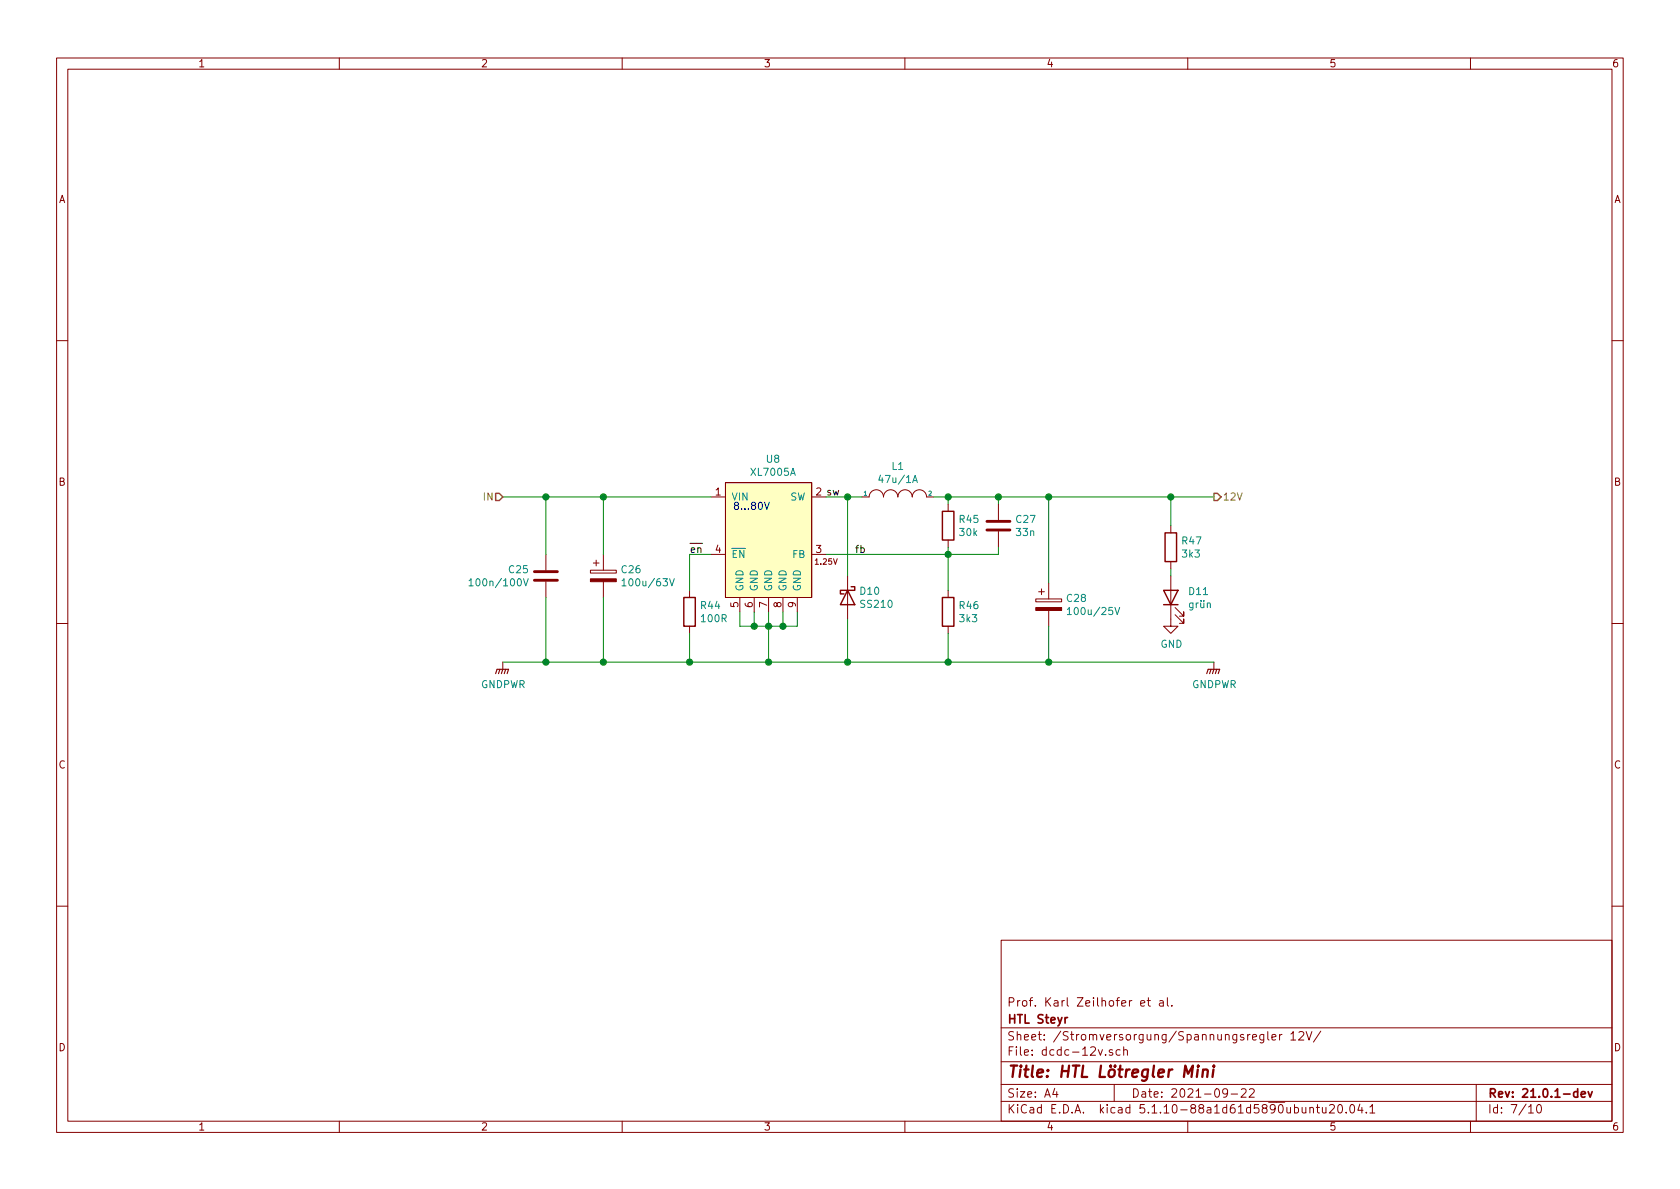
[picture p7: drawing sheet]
EESchema Schematic File Version 4
EELAYER 30 0
EELAYER END
$Descr A4 11693 8268
encoding utf-8
Sheet 7 10
Title "HTL Lötregler Mini"
Date "2021-09-22"
Rev "21.0.1-dev"
Comp "HTL Steyr"
Comment1 "Prof. Karl Zeilhofer et al."
Comment2 ""
Comment3 ""
Comment4 ""
$EndDescr
$Comp
L htl_ics:XL7005A U?
U 1 1
P 5350 3550
AR Path="/608DBC83/60A5D76C" Ref="U?"  Part="1" 
AR Path="/608DBC83/60A447A8/60A5D76C" Ref="U?"  Part="1" 
AR Path="/608DBC83/60A427AE/60A5D76C" Ref="U8"  Part="1" 
F 0 "U8" H 5381 3915 50  0000 C CNN
F 1 "XL7005A" H 5381 3824 50  0000 C CNN
F 2 "htl_smd:SOIC-8-1EP_3.9x4.9mm_P1.27mm_EP2.514x3.2mm_ThermalVias" H 5400 2400 50  0001 C CNN
F 3 "" H 4750 3450 50  0001 C CNN
F 4 "LCSC" H 5350 3550 50  0001 C CNN "Distributor"
F 5 "C50848" H 5350 3550 50  0001 C CNN "DistOrderNr"
F 6 "0.204" H 5350 3550 50  0001 C CNN "PriceEUR"
F 7 "100" H 5350 3550 50  0001 C CNN "PriceForQty"
F 8 "XL7005A" H 5350 3550 50  0001 C CNN "ManPartNr"
F 9 "XLSEMI" H 5350 3550 50  0001 C CNN "Manufacturer"
F 10 "80V 400mA SOP-8_EP_150mil DC-DC Converters" H 5350 3550 50  0001 C CNN "Notes"
F 11 "https://lcsc.com/product-detail/DC-DC-Converters_XLSEMI-XL7005A_C50848.html" H 5350 3550 50  0001 C CNN "Weblink"
F 12 "9" H 5350 3550 50  0001 C CNN "Index"
	1    5350 3550
	1    0    0    -1  
$EndComp
$Comp
L pspice:INDUCTOR L?
U 1 1
P 6250 3450
AR Path="/608DBC83/60A5D777" Ref="L?"  Part="1" 
AR Path="/608DBC83/60A447A8/60A5D777" Ref="L?"  Part="1" 
AR Path="/608DBC83/60A427AE/60A5D777" Ref="L1"  Part="1" 
F 0 "L1" H 6250 3665 50  0000 C CNN
F 1 "47u/1A" H 6250 3574 50  0000 C CNN
F 2 "htl_smd:L_7.3x7.3_H4.5_C216198" H 6250 3450 50  0001 C CNN
F 3 "~" H 6250 3450 50  0001 C CNN
F 4 "LCSC" H 6250 3450 50  0001 C CNN "Distributor"
F 5 "C216198" H 6250 3450 50  0001 C CNN "DistOrderNr"
F 6 "0.085" H 6250 3450 50  0001 C CNN "PriceEUR"
F 7 "100" H 6250 3450 50  0001 C CNN "PriceForQty"
F 8 "https://lcsc.com/product-detail/Power-Inductors_Sunltech-Tech-SLH0704S470MTT_C216198.html" H 6250 3450 50  0001 C CNN "Weblink"
F 9 "SLH0704S470MTT" H 6250 3450 50  0001 C CNN "ManPartNr"
F 10 "Sunltech Tech" H 6250 3450 50  0001 C CNN "Manufacturer"
F 11 "47uH ±20% 1A 266mΩ SMD,7.3x7.3x4.5mm" H 6250 3450 50  0001 C CNN "Notes"
F 12 "24" H 6250 3450 50  0001 C CNN "Index"
	1    6250 3450
	1    0    0    -1  
$EndComp
$Comp
L Device:D_Schottky D?
U 1 1
P 5900 4150
AR Path="/608DBC83/60A5D77D" Ref="D?"  Part="1" 
AR Path="/608DBC83/60A447A8/60A5D77D" Ref="D?"  Part="1" 
AR Path="/608DBC83/60A427AE/60A5D77D" Ref="D10"  Part="1" 
F 0 "D10" V 5854 4229 50  0000 L CNN
F 1 "SS210" V 5945 4229 50  0000 L CNN
F 2 "htl_smd:D_SMA_wide" H 5900 4150 50  0001 C CNN
F 3 "~" H 5900 4150 50  0001 C CNN
F 4 "C2683692" H 5900 4150 50  0001 C CNN "DistOrderNr"
F 5 "LCSC" H 5900 4150 50  0001 C CNN "Distributor"
F 6 "SS210A-W" H 5900 4150 50  0001 C CNN "ManPartNr"
F 7 "ZHIDE" H 5900 4150 50  0001 C CNN "Manufacturer"
F 8 "100V 2A 850mV @ 2A SMA(DO-214AC) Schottky Barrier Diodes" H 5900 4150 50  0001 C CNN "Notes"
F 9 "0.0155" H 5900 4150 50  0001 C CNN "PriceEUR"
F 10 "200" H 5900 4150 50  0001 C CNN "PriceForQty"
F 11 "https://lcsc.com/product-detail/Schottky-Barrier-Diodes-SBD_ZHIDE-SS210A-W_C2683692.html" H 5900 4150 50  0001 C CNN "Weblink"
F 12 "49" H 5900 4150 50  0001 C CNN "Index"
	1    5900 4150
	0    1    1    0   
$EndComp
$Comp
L Device:R R?
U 1 1
P 6600 3650
AR Path="/608DBC83/60A5D783" Ref="R?"  Part="1" 
AR Path="/608DBC83/60A447A8/60A5D783" Ref="R?"  Part="1" 
AR Path="/608DBC83/60A427AE/60A5D783" Ref="R45"  Part="1" 
F 0 "R45" H 6670 3696 50  0000 L CNN
F 1 "30k" H 6670 3605 50  0000 L CNN
F 2 "Resistor_SMD:R_1206_3216Metric" V 6530 3650 50  0001 C CNN
F 3 "~" H 6600 3650 50  0001 C CNN
F 4 "0.01" H 6600 3650 50  0001 C CNN "PriceEUR"
F 5 "C137314" H 6600 3650 50  0001 C CNN "DistOrderNr"
F 6 "LCSC" H 6600 3650 50  0001 C CNN "Distributor"
F 7 "17" H 6600 3650 50  0001 C CNN "Index"
	1    6600 3650
	1    0    0    -1  
$EndComp
$Comp
L Device:R R?
U 1 1
P 6600 4250
AR Path="/608DBC83/60A5D789" Ref="R?"  Part="1" 
AR Path="/608DBC83/60A447A8/60A5D789" Ref="R?"  Part="1" 
AR Path="/608DBC83/60A427AE/60A5D789" Ref="R46"  Part="1" 
F 0 "R46" H 6670 4296 50  0000 L CNN
F 1 "3k3" H 6670 4205 50  0000 L CNN
F 2 "Resistor_SMD:R_1206_3216Metric" V 6530 4250 50  0001 C CNN
F 3 "~" H 6600 4250 50  0001 C CNN
F 4 "0.01" H 6600 4250 50  0001 C CNN "PriceEUR"
F 5 "C229599" H 6600 4250 50  0001 C CNN "DistOrderNr"
F 6 "LCSC" H 6600 4250 50  0001 C CNN "Distributor"
F 7 "26" H 6600 4250 50  0001 C CNN "Index"
	1    6600 4250
	1    0    0    -1  
$EndComp
Wire Wire Line
	5750 3450 5900 3450
Wire Wire Line
	6600 3450 6600 3500
Wire Wire Line
	6500 3450 6600 3450
Wire Wire Line
	6600 3800 6600 3850
Wire Wire Line
	6600 4400 6600 4600
$Comp
L Device:C C?
U 1 1
P 6950 3650
AR Path="/608DBC83/60A5D794" Ref="C?"  Part="1" 
AR Path="/608DBC83/60A447A8/60A5D794" Ref="C?"  Part="1" 
AR Path="/608DBC83/60A427AE/60A5D794" Ref="C27"  Part="1" 
F 0 "C27" H 7065 3696 50  0000 L CNN
F 1 "33n" H 7065 3605 50  0000 L CNN
F 2 "Capacitor_SMD:C_1206_3216Metric" H 6988 3500 50  0001 C CNN
F 3 "~" H 6950 3650 50  0001 C CNN
F 4 "C309052" H 6950 3650 50  0001 C CNN "DistOrderNr"
F 5 "LCSC" H 6950 3650 50  0001 C CNN "Distributor"
F 6 "TCC1206X7R333K500DT" H 6950 3650 50  0001 C CNN "ManPartNr"
F 7 "CCTC" H 6950 3650 50  0001 C CNN "Manufacturer"
F 8 "0.0144" H 6950 3650 50  0001 C CNN "PriceEUR"
F 9 "50" H 6950 3650 50  0001 C CNN "PriceForQty"
F 10 "31" H 6950 3650 50  0001 C CNN "Index"
	1    6950 3650
	1    0    0    -1  
$EndComp
Wire Wire Line
	4950 3850 4800 3850
Wire Wire Line
	4800 3850 4800 4100
$Comp
L jbc-miniregler-rescue:CP-Device C?
U 1 1
P 4200 4000
AR Path="/608DBC83/60A5D79C" Ref="C?"  Part="1" 
AR Path="/608DBC83/60A447A8/60A5D79C" Ref="C?"  Part="1" 
AR Path="/608DBC83/60A427AE/60A5D79C" Ref="C26"  Part="1" 
F 0 "C26" H 4318 4046 50  0000 L CNN
F 1 "100u/63V" H 4318 3955 50  0000 L CNN
F 2 "Capacitor_SMD:CP_Elec_8x10" H 4238 3850 50  0001 C CNN
F 3 "~" H 4200 4000 50  0001 C CNN
F 4 "C487384" H 4200 4000 50  0001 C CNN "DistOrderNr"
F 5 "LCSC" H 4200 4000 50  0001 C CNN "Distributor"
F 6 "VKMD1001J101MV" H 4200 4000 50  0001 C CNN "ManPartNr"
F 7 "Ymin" H 4200 4000 50  0001 C CNN "Manufacturer"
F 8 "100uF ±20% 63V 8mm 10mm 902mA @ 100kHz 10000hrs @ 105℃ -55℃~+105℃ SMD,8x10mm Aluminum Electrolytic Capacitors" H 4200 4000 50  0001 C CNN "Notes"
F 9 "0.0698" H 4200 4000 50  0001 C CNN "PriceEUR"
F 10 "150" H 4200 4000 50  0001 C CNN "PriceForQty"
F 11 "43" H 4200 4000 50  0001 C CNN "Index"
	1    4200 4000
	1    0    0    -1  
$EndComp
$Comp
L jbc-miniregler-rescue:CP-Device C?
U 1 1
P 7300 4200
AR Path="/608DBC83/60A5D7A2" Ref="C?"  Part="1" 
AR Path="/608DBC83/60A447A8/60A5D7A2" Ref="C?"  Part="1" 
AR Path="/608DBC83/60A427AE/60A5D7A2" Ref="C28"  Part="1" 
F 0 "C28" H 7418 4246 50  0000 L CNN
F 1 "100u/25V" H 7418 4155 50  0000 L CNN
F 2 "Capacitor_SMD:CP_Elec_6.3x5.9" H 7338 4050 50  0001 C CNN
F 3 "~" H 7300 4200 50  0001 C CNN
F 4 "C320569" H 7300 4200 50  0001 C CNN "DistOrderNr"
F 5 "LCSC" H 7300 4200 50  0001 C CNN "Distributor"
F 6 "SVZ1EM101E06E00RAXXX" H 7300 4200 50  0001 C CNN "ManPartNr"
F 7 "AISHI" H 7300 4200 50  0001 C CNN "Manufacturer"
F 8 "100uF ±20% 25V 6.3mm 6mm 2000hrs @ 105℃ -55℃~+105℃ SMD,6.3x6mm Solid Polymer Electrolytic Capacitor" H 7300 4200 50  0001 C CNN "Notes"
F 9 "0.1485" H 7300 4200 50  0001 C CNN "PriceEUR"
F 10 "30" H 7300 4200 50  0001 C CNN "PriceForQty"
F 11 "34" H 7300 4200 50  0001 C CNN "Index"
	1    7300 4200
	1    0    0    -1  
$EndComp
$Comp
L Device:C C?
U 1 1
P 3800 4000
AR Path="/608DBC83/60A5D7A8" Ref="C?"  Part="1" 
AR Path="/608DBC83/60A447A8/60A5D7A8" Ref="C?"  Part="1" 
AR Path="/608DBC83/60A427AE/60A5D7A8" Ref="C25"  Part="1" 
F 0 "C25" H 3915 4046 50  0000 L CNN
F 1 "100n/100V" H 3915 3955 50  0000 L CNN
F 2 "Capacitor_SMD:C_1206_3216Metric" H 3838 3850 50  0001 C CNN
F 3 "~" H 3800 4000 50  0001 C CNN
F 4 "C1945" H 3800 4000 50  0001 C CNN "DistOrderNr"
F 5 "LCSC" H 3800 4000 50  0001 C CNN "Distributor"
F 6 "CL31B104KCFNNNE" H 3800 4000 50  0001 C CNN "ManPartNr"
F 7 "Samsung Electro-Mechanics" H 3800 4000 50  0001 C CNN "Manufacturer"
F 8 "100nF ±10% 100V X7R  Multilayer Ceramic Capacitors MLCC" H 3800 4000 50  0001 C CNN "Notes"
F 9 "0.014" H 3800 4000 50  0001 C CNN "PriceEUR"
F 10 "200" H 3800 4000 50  0001 C CNN "PriceForQty"
F 11 "2" H 3800 4000 50  0001 C CNN "Index"
	1    3800 4000
	-1   0    0    -1  
$EndComp
Wire Wire Line
	4950 3450 4200 3450
Wire Wire Line
	3800 3850 3800 3450
Connection ~ 3800 3450
Wire Wire Line
	4200 3850 4200 3450
Connection ~ 4200 3450
Wire Wire Line
	4200 3450 3800 3450
Wire Wire Line
	4200 4600 4200 4150
Wire Wire Line
	3800 4600 3800 4150
Wire Wire Line
	5150 4250 5150 4350
Wire Wire Line
	5450 4350 5450 4250
Wire Wire Line
	5350 4250 5350 4350
Connection ~ 5350 4350
Wire Wire Line
	5350 4350 5450 4350
Wire Wire Line
	5250 4250 5250 4350
Wire Wire Line
	5350 4600 5350 4350
Wire Wire Line
	5750 3850 6600 3850
Connection ~ 6600 3850
Wire Wire Line
	6600 3850 6600 4100
Wire Wire Line
	6600 3850 6950 3850
Wire Wire Line
	6950 3850 6950 3800
Wire Wire Line
	6600 3450 6950 3450
Wire Wire Line
	6950 3450 6950 3500
Connection ~ 6600 3450
Wire Wire Line
	6950 3450 7300 3450
Wire Wire Line
	7300 3450 7300 4050
Wire Wire Line
	7300 4350 7300 4600
Connection ~ 6950 3450
Wire Wire Line
	5900 4600 5900 4300
Wire Wire Line
	5900 4000 5900 3450
Connection ~ 5900 3450
Wire Wire Line
	5900 3450 6000 3450
Text Notes 5100 3550 0    50   ~ 0
8...80V
Connection ~ 7300 3450
Connection ~ 8150 3450
Wire Wire Line
	8150 3450 8450 3450
$Comp
L Device:R R?
U 1 1
P 4800 4250
AR Path="/608DBC83/60A5D7E4" Ref="R?"  Part="1" 
AR Path="/608DBC83/60A447A8/60A5D7E4" Ref="R?"  Part="1" 
AR Path="/608DBC83/60A427AE/60A5D7E4" Ref="R44"  Part="1" 
F 0 "R44" H 4870 4296 50  0000 L CNN
F 1 "100R" H 4870 4205 50  0000 L CNN
F 2 "Resistor_SMD:R_1206_3216Metric" V 4730 4250 50  0001 C CNN
F 3 "~" H 4800 4250 50  0001 C CNN
F 4 "0.0030" H 4800 4250 50  0001 C CNN "PriceEUR"
F 5 "C245445" H 4800 4250 50  0001 C CNN "DistOrderNr"
F 6 "LCSC" H 4800 4250 50  0001 C CNN "Distributor"
F 7 "CR1206F100RP05Z" H 4800 4250 50  0001 C CNN "ManPartNr"
F 8 "Ever Ohms Tech" H 4800 4250 50  0001 C CNN "Manufacturer"
F 9 "0.25W ±1% ±100ppm/℃ 100Ω 1206" H 4800 4250 50  0001 C CNN "Notes"
F 10 "500" H 4800 4250 50  0001 C CNN "PriceForQty"
F 11 "28" H 4800 4250 50  0001 C CNN "Index"
	1    4800 4250
	1    0    0    -1  
$EndComp
Wire Wire Line
	4800 4400 4800 4600
$Comp
L Device:R R?
U 1 1
P 8150 3800
AR Path="/608DBC83/60A5D7EC" Ref="R?"  Part="1" 
AR Path="/608DBC83/60A447A8/60A5D7EC" Ref="R?"  Part="1" 
AR Path="/608DBC83/60A427AE/60A5D7EC" Ref="R47"  Part="1" 
F 0 "R47" H 8220 3846 50  0000 L CNN
F 1 "3k3" H 8220 3755 50  0000 L CNN
F 2 "Resistor_SMD:R_1206_3216Metric" V 8080 3800 50  0001 C CNN
F 3 "~" H 8150 3800 50  0001 C CNN
F 4 "0.01" H 8150 3800 50  0001 C CNN "PriceEUR"
F 5 "C229599" H 8150 3800 50  0001 C CNN "DistOrderNr"
F 6 "LCSC" H 8150 3800 50  0001 C CNN "Distributor"
F 7 "26" H 8150 3800 50  0001 C CNN "Index"
	1    8150 3800
	1    0    0    -1  
$EndComp
Wire Wire Line
	8150 3650 8150 3450
$Comp
L Device:LED D?
U 1 1
P 8150 4150
AR Path="/608DBC83/60A5D7F6" Ref="D?"  Part="1" 
AR Path="/608DBC83/60A447A8/60A5D7F6" Ref="D?"  Part="1" 
AR Path="/608DBC83/60A427AE/60A5D7F6" Ref="D11"  Part="1" 
F 0 "D11" V 8189 4032 50  0000 R CNN
F 1 "grün" V 8098 4032 50  0000 R CNN
F 2 "LED_SMD:LED_1206_3216Metric" H 8150 4150 50  0001 C CNN
F 3 "~" H 8150 4150 50  0001 C CNN
F 4 "LCSC" H 8150 4150 50  0001 C CNN "Distributor"
F 5 "C965825" H 8150 4150 50  0001 C CNN "DistOrderNr"
F 6 "https://lcsc.com/product-detail/Pre-ordered-Products_XINGLIGHT-XL-3216UGC_C965825.html" H 8150 4150 50  0001 C CNN "Weblink"
F 7 "0.0067" H 8150 4150 50  0001 C CNN "PriceEUR"
F 8 "50" H 8150 4150 50  0001 C CNN "PriceForQty"
F 9 "47" H 8150 4150 50  0001 C CNN "Index"
	1    8150 4150
	0    -1   -1   0   
$EndComp
Wire Wire Line
	8150 4000 8150 3950
$Comp
L power:GNDPWR #PWR?
U 1 1
P 3500 4600
AR Path="/608DBC83/60A447A8/60A5D7FE" Ref="#PWR?"  Part="1" 
AR Path="/608DBC83/60A427AE/60A5D7FE" Ref="#PWR055"  Part="1" 
F 0 "#PWR055" H 3500 4400 50  0001 C CNN
F 1 "GNDPWR" H 3504 4446 50  0000 C CNN
F 2 "" H 3500 4550 50  0001 C CNN
F 3 "" H 3500 4550 50  0001 C CNN
	1    3500 4600
	1    0    0    -1  
$EndComp
Wire Wire Line
	3500 4600 3800 4600
Connection ~ 3800 4600
Wire Wire Line
	3800 4600 4200 4600
Connection ~ 4200 4600
Wire Wire Line
	4200 4600 4800 4600
Connection ~ 4800 4600
Connection ~ 5900 4600
Wire Wire Line
	5900 4600 6600 4600
Connection ~ 6600 4600
Wire Wire Line
	6600 4600 7300 4600
Connection ~ 7300 4600
$Comp
L power:GNDPWR #PWR?
U 1 1
P 8450 4600
AR Path="/608DBC83/60A447A8/60A5D815" Ref="#PWR?"  Part="1" 
AR Path="/608DBC83/60A427AE/60A5D815" Ref="#PWR056"  Part="1" 
F 0 "#PWR056" H 8450 4400 50  0001 C CNN
F 1 "GNDPWR" H 8454 4446 50  0000 C CNN
F 2 "" H 8450 4550 50  0001 C CNN
F 3 "" H 8450 4550 50  0001 C CNN
	1    8450 4600
	1    0    0    -1  
$EndComp
Text HLabel 3500 3450 0    50   Input ~ 0
IN
Wire Wire Line
	3500 3450 3800 3450
Text HLabel 8450 3450 2    50   Output ~ 0
12V
Wire Wire Line
	7300 3450 8150 3450
Wire Wire Line
	5150 4350 5250 4350
Connection ~ 5250 4350
Connection ~ 5350 4600
Wire Wire Line
	5350 4600 5900 4600
Wire Wire Line
	5250 4350 5350 4350
Wire Wire Line
	4800 4600 5350 4600
Wire Wire Line
	5450 4350 5550 4350
Wire Wire Line
	5550 4350 5550 4250
Connection ~ 5450 4350
Text Label 5750 3450 0    50   ~ 0
sw
Text Label 5950 3850 0    50   ~ 0
fb
Text Label 4800 3850 0    50   ~ 0
~en
Wire Wire Line
	7300 4600 8450 4600
$Comp
L power:GND #PWR0109
U 1 1
P 8150 4300
F 0 "#PWR0109" H 8150 4050 50  0001 C CNN
F 1 "GND" H 8155 4127 50  0000 C CNN
F 2 "" H 8150 4300 50  0001 C CNN
F 3 "" H 8150 4300 50  0001 C CNN
	1    8150 4300
	1    0    0    -1  
$EndComp
$EndSCHEMATC
